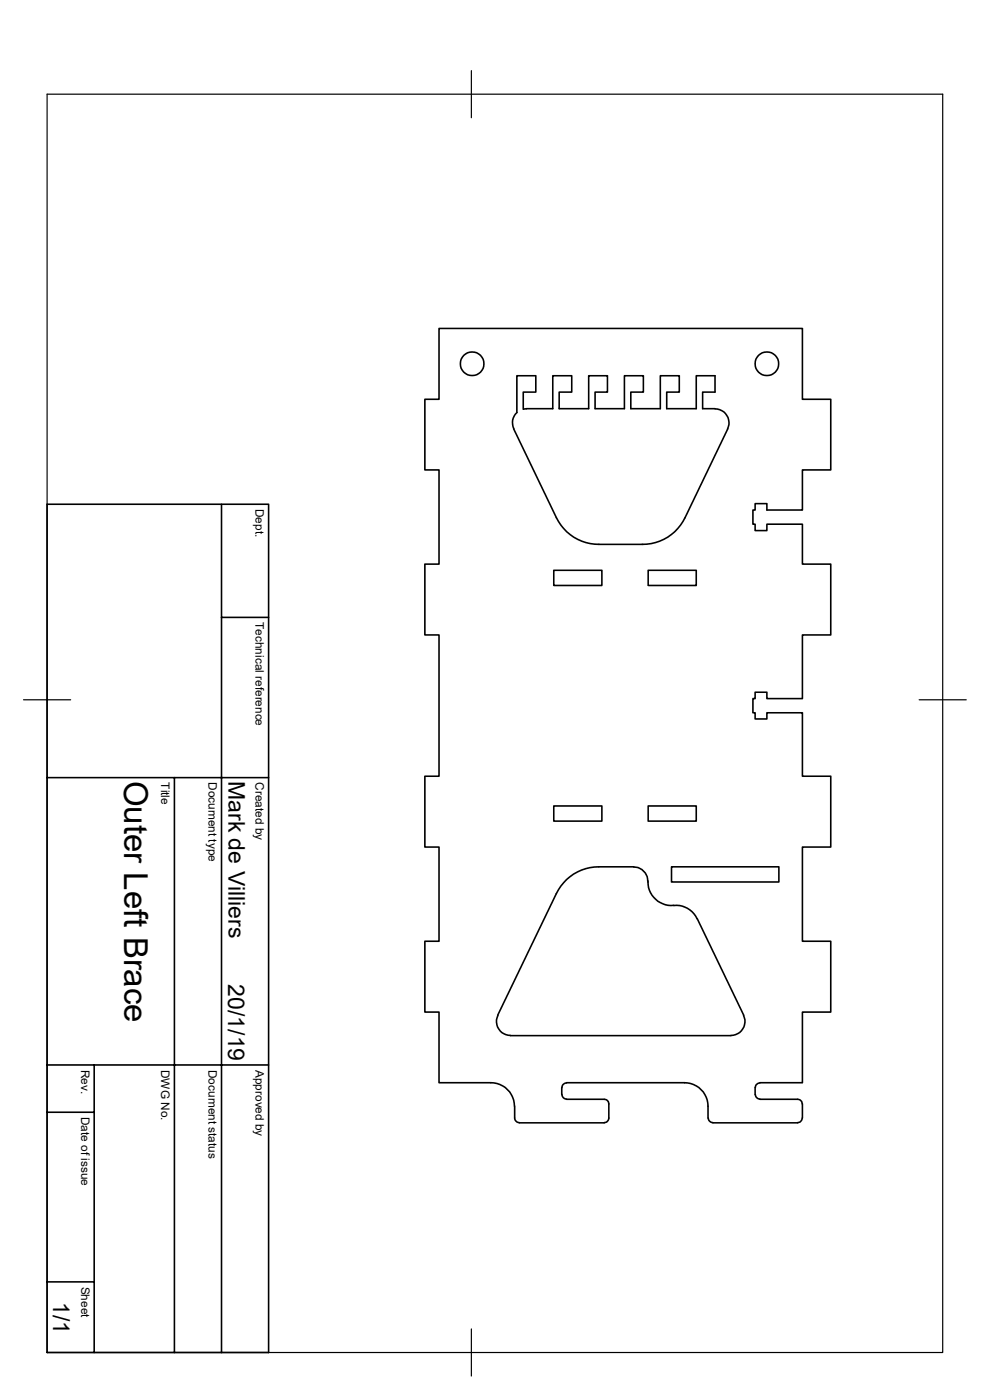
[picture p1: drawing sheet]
<svg xmlns="http://www.w3.org/2000/svg" width="210mm" height="297mm" viewBox="0 0 210 297" stroke-linecap="round" stroke-linejoin="round" font-family="sans-serif">
<g fill="none" stroke="#000" stroke-width=".34">
<path d="M109.7 87.5a2.88 2.88 0 0 0-.7 3.5l9 18.8a9.9 9.9 0 0 0 9 5.7h9.3a9.9 9.9 0 0 0 9-5.7l9.1-18.8M111 86.8v-3.6h2.7v-3.5h-4.1v7.8M111.7 86.7l-.7 .1M111.7 86.7h5.6v-7h4v3.5h-2.7v3.5h6.3v-7h4v3.5h-2.7v3.5h6.3v-7h4v3.5h-2.7v3.5h6.3v-7h4v3.5h-2.7v3.5h6.3v-7h4v3.5h-2.6v3.5h2.6M151.7 86.7a2.97 2.97 0 0 1 2.6 4.3M10 107h47v179.9h-47zM47 107v179.9M47 131h10M117.5 121h10.2v3.2h-10.2zM137.5 121h10.2v3.2h-10.2zM10 165h47M37 165v121.9"/>
<path d="M117.5 171h10.2v3.2h-10.2zM137.5 171h10.2v3.2h-10.2zM134.5 183.9a3 3 0 0 1 2.9 3M134.5 183.9h-7.5a9.9 9.9 0 0 0-9 5.7l-12.4 25.8M137.5 186.9a5.1 5.1 0 0 0 6 5.2 4.9 4.9 0 0 1 4.4 2.8M142.5 183.9h22.7v3.2h-22.7zM147.9 194.9l9.9 20.5M105.6 215.4a2.97 2.97 0 0 0 2.7 4.3M108.3 219.7h46.8M157.7 215.4a2.97 2.97 0 0 1-2.6 4.3M10 236h10M10 225.9h47"/>
<path d="M20 225.9v61M109.2 234.7v2.7l.5 .6 .5 .2M110.2 238.2h18M119.2 230.7v1.5M119.2 232.2l.3 .7 .7 .3h8l.5 .1 .3 .4 .2 .5v3l-.3 .7-.7 .3M120.2 229.7l-.7 .3-.3 .7M120.2 229.7h25a5.1 5.1 0 0 1 5 5v2.5M150.2 237.2l.3 .7 .7 .3M151.2 238.2h18M160.2 230.7v1.5M160.2 232.2l.3 .7 .7 .3h8l.5 .1 .4 .4 .1 .5M161.2 229.7l-.7 .3-.3 .7"/>
<path d="M161.2 229.7h9v-15h6v-15h-6v-20h6v-15h-6v-13.5h-7.5v1.3h-2.5v-1.3h-.5v-3h.5v-1.3h2.5v1.3h7.5v-13.5h6v-15h-6v-8.5h-7.5v1.4h-2.5v-1.4h-.5v-3h.5v-1.4h2.5v1.4h7.5v-8.5h6v-15h-6v-15h-77.1v15h-3v15h3v20h-3v15h3v30h-3v15h3v20h-3v15h3v15h11a5.1 5.1 0 0 1 5 5M170.2 237.2l-.3 .7-.7 .3M170.2 234.2v3M10 271.9h10"/>
<circle cx="100.1" cy="77.2" r="2.51"/>
<circle cx="162.7" cy="77.2" r="2.51"/>
</g>
<path d="M10 20h190v266.9h-190zM100 15v10M5 148.5h10M195 148.5h10M100 281.9v10" fill="none" stroke="#000" stroke-width=".25"/>
<text font-size="7" x="26.4" y="165.6" transform="rotate(90 26.4 165.6)">Outer Left Brace</text>
<g font-size="4.9">
<text x="48.5" y="165.6" transform="rotate(90 48.5 165.6)">Mark de Villiers</text>
<text x="48.4" y="208.8" transform="rotate(90 48.4 208.8)">20/1/19</text>
<text x="11.3" y="276.2" transform="rotate(90 11.3 276.2)">1/1</text>
</g>
<g font-size="2.5">
<text x="54.2" y="108" transform="rotate(90 54.2 108)">Dept.</text>
<text x="54.2" y="132" transform="rotate(90 54.2 132)">Technical reference</text>
<text x="34.2" y="165.9" transform="rotate(90 34.2 165.9)">Title</text>
<text x="44.2" y="165.9" transform="rotate(90 44.2 165.9)">Document type</text>
<text x="54.2" y="165.9" transform="rotate(90 54.2 165.9)">Created by</text>
<text x="17.2" y="227" transform="rotate(90 17.2 227)">Rev.</text>
<text x="34.2" y="226.9" transform="rotate(90 34.2 226.9)">DWG No.</text>
<text x="44.2" y="226.9" transform="rotate(90 44.2 226.9)">Document status</text>
<text x="54.2" y="226.9" transform="rotate(90 54.2 226.9)">Approved by</text>
<text x="17.2" y="236.9" transform="rotate(90 17.2 236.9)">Date of issue</text>
<text x="17.2" y="272.9" transform="rotate(90 17.2 272.9)">Sheet</text>
</g>
</svg>
